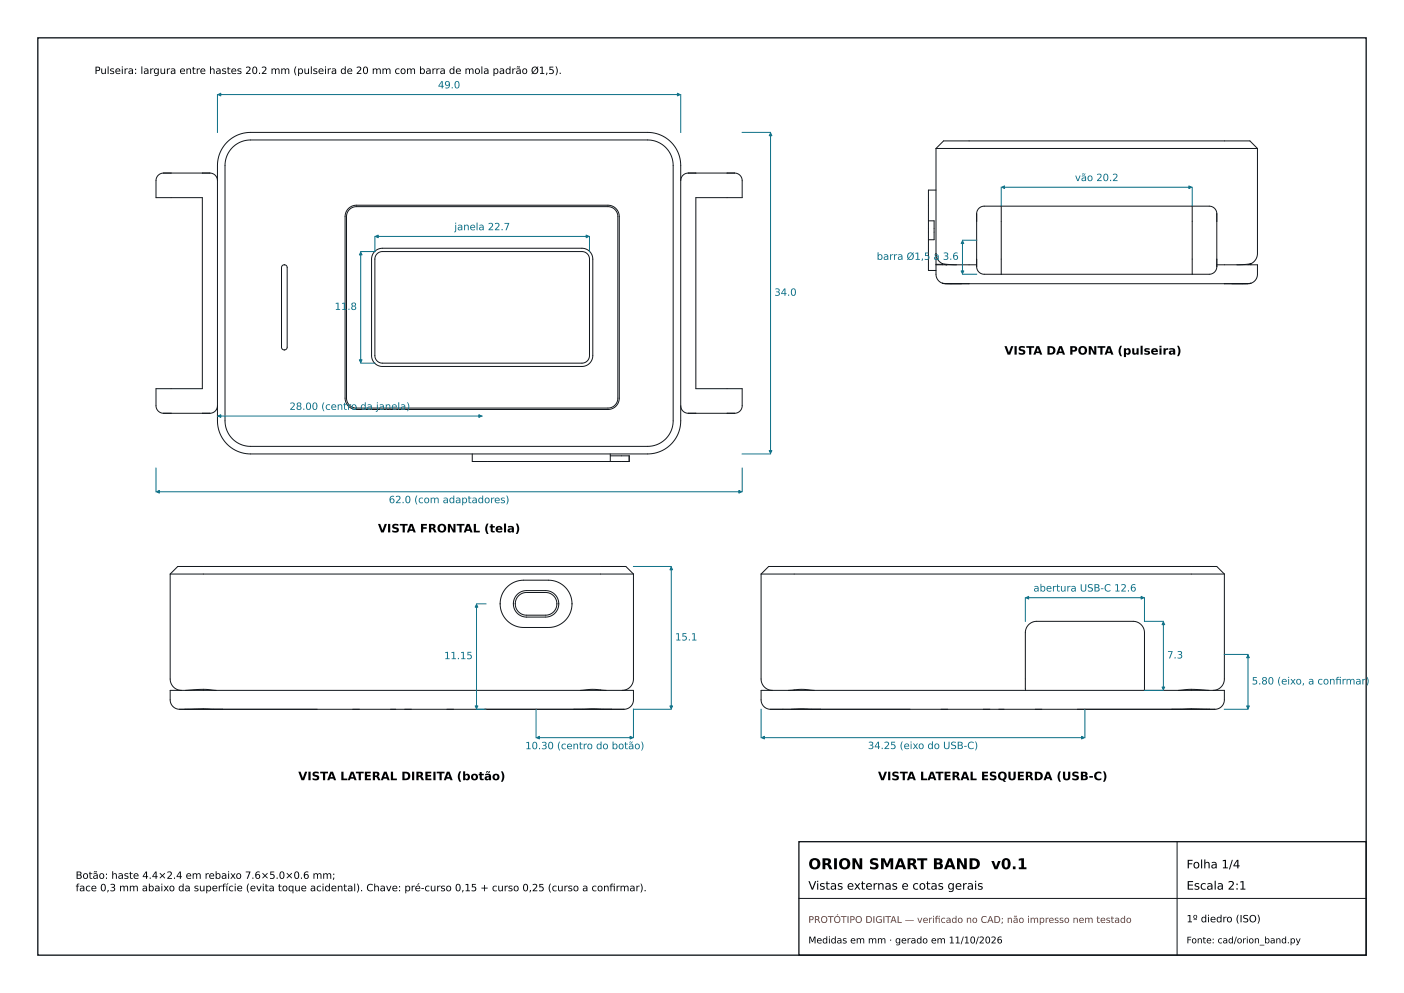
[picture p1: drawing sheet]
<svg xmlns="http://www.w3.org/2000/svg" width="297mm" height="210mm" viewBox="0 0 297 210" stroke-linecap="round" stroke-linejoin="round" font-family="sans-serif">
<path d="M8 8h281v194h-281zM169 178h120v24h-120z" fill="none" stroke="#10161c" stroke-width=".28"/>
<g fill="none" stroke="#10161c" stroke-width=".21">
<path d="M46 38.2a1.91 1.91 0 0 0-2.5-1.6h-8.6a1.65 1.65 0 0 0-1.9 1.6v3.6h9.8v40.4h-9.8v3.6a1.91 1.91 0 0 0 2.5 1.6h8.6a1.65 1.65 0 0 0 1.9-1.6M47.9 30.2a7 7 0 0 1 5.1-2.2h84a7 7 0 0 1 7 7v54a7 7 0 0 1-7 7h-84a7 7 0 0 1-7-7v-54a7 7 0 0 1 1.9-4.8zM49.3 31.1a5.4 5.4 0 0 1 3.7-1.5h84a5.4 5.4 0 0 1 5.4 5.4v54a5.4 5.4 0 0 1-5.4 5.4h-84a5.4 5.4 0 0 1-5.4-5.4v-54a5.4 5.4 0 0 1 1.7-3.9zM144 38.2a1.91 1.91 0 0 1 2.5-1.6h8.6a1.65 1.65 0 0 1 1.9 1.6v3.6h-9.8v40.4h9.8v3.6a1.91 1.91 0 0 1-2.5 1.6h-8.6a1.65 1.65 0 0 1-1.9-1.6M198 31.4l1.6-1.6h64.8l1.6 1.6M198 31.4h68M198 31.4v24.6M266 31.4v22.2a2.4 2.4 0 0 1-1.4 2.2M59.7 56.2l.7-.2 .2 .2 .2 .4v16.8l-.2 .4-.4 .2-.5-.2-.2-.4v-16.8zM73.8 44l.6-.4 1-.2h53.2a2.4 2.4 0 0 1 2.4 2.4v38.4a2.4 2.4 0 0 1-2.4 2.4h-53.2a2.4 2.4 0 0 1-2.4-2.4v-38.4l.2-1zM73.9 44.4l.7-.5 .8-.2h53.2a2.1 2.1 0 0 1 2.1 2.1v38.4a2.1 2.1 0 0 1-2.1 2.1h-53.2a2.1 2.1 0 0 1-2.1-2.1v-38.4l.1-.7zM79.2 53.2l.8-.5 .9-.2h42.2a2.3 2.3 0 0 1 2.3 2.3v20.4a2.3 2.3 0 0 1-2.3 2.3h-42.2a2.3 2.3 0 0 1-2.3-2.3v-20.4l.1-.8z"/>
<path d="M79.8 53.6l.6-.3 .5-.1h42.2a1.6 1.6 0 0 1 1.6 1.6v20.4a1.6 1.6 0 0 1-1.6 1.6h-42.2a1.6 1.6 0 0 1-1.6-1.6v-20.4l.1-.6zM196.4 46.7v4M196.4 50.7v6.5h1.6M196.4 46.7h1.2v4h-1.2M198 56h8.6M198 40.2h-1.6v6.5M198 53.6a2.4 2.4 0 0 0 1.4 2.2M198 56v2a2 2 0 0 0 1.4 1.9M198 55.9h1.4M199.4 55.8h.1M199.4 59.9h.1M199.4 55.8v.2"/>
<path d="M199.4 55.8l2.9 .2M199.4 59.9l5.6 .1M199.4 59.9l.6 .1M199.5 59.9h.1M199.6 60h.1M199.7 60h.1M199.7 55.9h.1M199.8 55.9h.1M200 60h3.4M200 60h5M200.1 56h.1M200.2 56h.1"/>
<path d="M205 60h54M207 44.1l.6-.4 .6-.1h47.6a1.91 1.91 0 0 1 1.6 2.5v10a1.65 1.65 0 0 1-1.6 1.9h-47.6a1.91 1.91 0 0 1-1.6-2.5v-10a1.81 1.81 0 0 1 .4-1.4zM211.8 43.6v14.4M252.2 43.6v14.4M257.4 56h8.6v2a2 2 0 0 1-1.4 1.9M259 60h5M260.6 60h3.4M264.3 60h.1M264.3 55.9h.1M264.4 60h.1M264.4 55.9l-.4 .1M264.5 55.8h.1"/>
<path d="M264.6 55.8h.1M264.6 55.8l-2.9 .2M264.6 59.9h.1M264.6 59.9l-5.6 .1M264.6 59.9l-.6 .1M264.6 55.8v.2M99.9 96v1.6h29.2M129.1 96.4h4v1.2h-4M129.1 96v1.6M36 121.4h98M36 121.4l1.6-1.6h94.8l1.6 1.6M36 121.4v22.2a2.4 2.4 0 0 0 2.4 2.4"/>
<path d="M107.1 124.3a5 5 0 0 1 3.7-1.6h5.2a5 5 0 0 1 5 5 5 5 0 0 1-5 5h-5.2a5 5 0 0 1-4.6-3 5 5 0 0 1 .9-5.4zM109.3 125.8l.8-.6 .9-.3h4.4a2.8 2.8 0 0 1 2.8 2.8 2.8 2.8 0 0 1-2.8 2.8h-4a2.8 2.8 0 0 1-2.6-1.7 2.8 2.8 0 0 1 .5-3zM109.6 126.1l.7-.5 .8-.3h4.3a2.4 2.4 0 0 1 2.4 2.4 2.4 2.4 0 0 1-2.4 2.4h-4a2.4 2.4 0 0 1-2.2-1.5 2.4 2.4 0 0 1 .4-2.5zM134 121.4v22.2a2.4 2.4 0 0 1-2.4 2.4M161 121.4h98M161 121.4v22.2a2.4 2.4 0 0 0 2.4 2.4M161 121.4l1.6-1.6h94.8l1.6 1.6M259 121.4v22.2a2.4 2.4 0 0 1-2.4 2.4M38 150a2 2 0 0 1-2-2v-2h98v2a2 2 0 0 1-2 2M38 150h9.1M38 150h94M39.2 146l3.9-.2 2.6 .2"/>
<path d="M121.4 150h10.6M122.8 146l2.5-.2 2.9 .2M163 150a2 2 0 0 1-2-2v-2h98v2a2 2 0 0 1-2 2M163 150h4.4M163 150h10.6h-6.2M166.8 146l2.9-.2 2.5 .2M167.4 150h89.6M216.9 146v-12.2a2.4 2.4 0 0 1 2.4-2.4h20.4a2.4 2.4 0 0 1 2.4 2.4v12.2M247.9 150h9.1M249.3 146l2.6-.2 3.9 .2M249 178v24M169 190h120"/>
</g>
<g fill="none" stroke="#0a6f86" stroke-width=".21">
<path d="M46 20v8M46.1 20h97.8M144 20v8M157 28h6M163 28.1v67.8M211.8 39.6v4M211.9 39.6h40.2M252.2 39.6v4M76.3 53.3v23.4M79.3 50v3.2h-3M79.4 50h45.2M124.7 50v3.2"/>
<path d="M203.6 50.9v7M203.6 58h3M203.6 50.8h3M76.3 76.8h3M33 99v5M46 88h.1M46.1 88h55.8M102 88h.1M157 96h6M157 99v5M33.1 104h123.8M134 119.8h8"/>
<path d="M142 119.9v30M100.8 127.8v22.1M100.8 127.7h2M216.9 126.4v5M217 126.4h25M242.1 126.4v5h4M246.1 131.5v14.4M259 138.4h5M264 138.5v11.4M100.8 150h2M113.4 150v6M113.5 156h20.4"/>
<path d="M142 150h-8v6M161 150v6M161.1 156h68.3M229.5 150v6M242.1 146h4M259 150h5"/>
</g>
<g fill="#0a6f86" stroke="#0a6f86" stroke-width=".21">
<path d="M143.3 19.7l.6 .3-.6 .3z"/>
<path d="M46.1 20l.6-.3v.6z"/>
<path d="M163 28.1l.3 .6h-.6z"/>
<path d="M162.7 95.3h.6l-.3 .6z"/>
<path d="M156.3 103.7l.6 .3-.6 .3z"/>
<path d="M33.1 104l.6-.3v.6z"/>
<path d="M124 49.7l.6 .3-.6 .3z"/>
<path d="M79.4 50l.6-.3v.6z"/>
<path d="M76.3 53.3l.3 .6h-.6z"/>
<path d="M76 76.1h.6l-.3 .6z"/>
<path d="M101.3 87.7l.6 .3-.6 .3z"/>
<path d="M46.1 88l.6-.3v.6z"/>
<path d="M142 119.9l.3 .6h-.6z"/>
<path d="M141.7 149.3h.6l-.3 .6z"/>
<path d="M113.5 156l.6-.3v.6z"/>
<path d="M133.3 155.7l.6 .3-.6 .3z"/>
<path d="M100.8 127.8l.3 .6h-.6z"/>
<path d="M100.5 149.3h.6l-.3 .6z"/>
<path d="M241.4 126.1l.6 .3-.6 .3z"/>
<path d="M217 126.4l.6-.3v.6z"/>
<path d="M246.1 131.5l.3 .6h-.6z"/>
<path d="M245.8 145.3h.6l-.3 .6z"/>
<path d="M228.8 155.7l.6 .3-.6 .3z"/>
<path d="M161.1 156l.6-.3v.6z"/>
<path d="M264 138.5l.3 .6h-.6z"/>
<path d="M263.7 149.3h.6l-.3 .6z"/>
<path d="M251.5 39.3l.6 .3-.6 .3z"/>
<path d="M211.9 39.6l.6-.3v.6z"/>
<path d="M203.6 50.9l.3 .6h-.6z"/>
<path d="M203.3 57.3h.6l-.3 .6z"/>
</g>
<text font-size="3.2" x="171" y="183.8">ORION SMART BAND v0.1</text>
<g font-size="2.5">
<text x="212.5" y="75">VISTA DA PONTA (pulseira)</text>
<text x="79.9" y="112.6">VISTA FRONTAL (tela)</text>
<text x="63.1" y="165">VISTA LATERAL DIREITA (botão)</text>
<text x="185.7" y="165">VISTA LATERAL ESQUERDA (USB-C)</text>
<text x="251" y="183.6">Folha 1/4</text>
<text x="171" y="188.1">Vistas externas e cotas gerais</text>
<text x="251" y="188.1">Escala 2:1</text>
</g>
<g font-size="2.1">
<text x="20" y="15.6">Pulseira: largura entre hastes 20.2 mm (pulseira de 20 mm com barra de mola padrão Ø1,5).</text>
<text x="16" y="185.9">Botão: haste 4.4×2.4 em rebaixo 7.6×5.0×0.6 mm;</text>
<text x="16" y="188.5">face 0,3 mm abaixo da superfície (evita toque acidental). Chave: pré-curso 0,15 + curso 0,25 (curso a confrmar).</text>
<text x="128.9" y="188.5">i</text>
<text x="251" y="195.1">1º diedro (ISO)</text>
</g>
<g font-size="2.1" fill="#0a6f86">
<text x="92.6" y="18.7">49.0</text>
<text x="227.4" y="38.3">vão 20.2</text>
<text x="96.1" y="48.7">janela 22.7</text>
<text x="185.5" y="55">barra Ø1,5 a 3.6</text>
<text x="70.8" y="65.5">11.8</text>
<text x="163.8" y="62.5">34.0</text>
<text x="61.2" y="86.7">28.00 (centro da janela)</text>
<text x="82.2" y="106.4">62.0 (com adaptadores)</text>
<text x="218.6" y="125.1">abertura USB-C 12.6</text>
<text x="142.8" y="135.4">15.1</text>
<text x="93.9" y="139.4">11.15</text>
<text x="246.9" y="139.2">7.3</text>
<text x="264.8" y="144.8">5.80 (eixo, a confrmar)</text>
<text x="282.5" y="144.8">i</text>
<text x="111.1" y="158.4">10.30 (centro do botão)</text>
<text x="183.6" y="158.4">34.25 (eixo do USB-C)</text>
</g>
<g font-size="2" fill="#9a2b1a">
<text x="171" y="195.2">PROTÓTIPO DIGITAL — verifcado no CAD; não impresso nem testado</text>
<text x="197.7" y="195.2">i</text>
</g>
<text font-size="2" x="171" y="199.5">Medidas em mm · gerado em 11/10/2026</text>
<text font-size="1.9" x="251" y="199.5">Fonte: cad/orion_band.py</text>
</svg>
